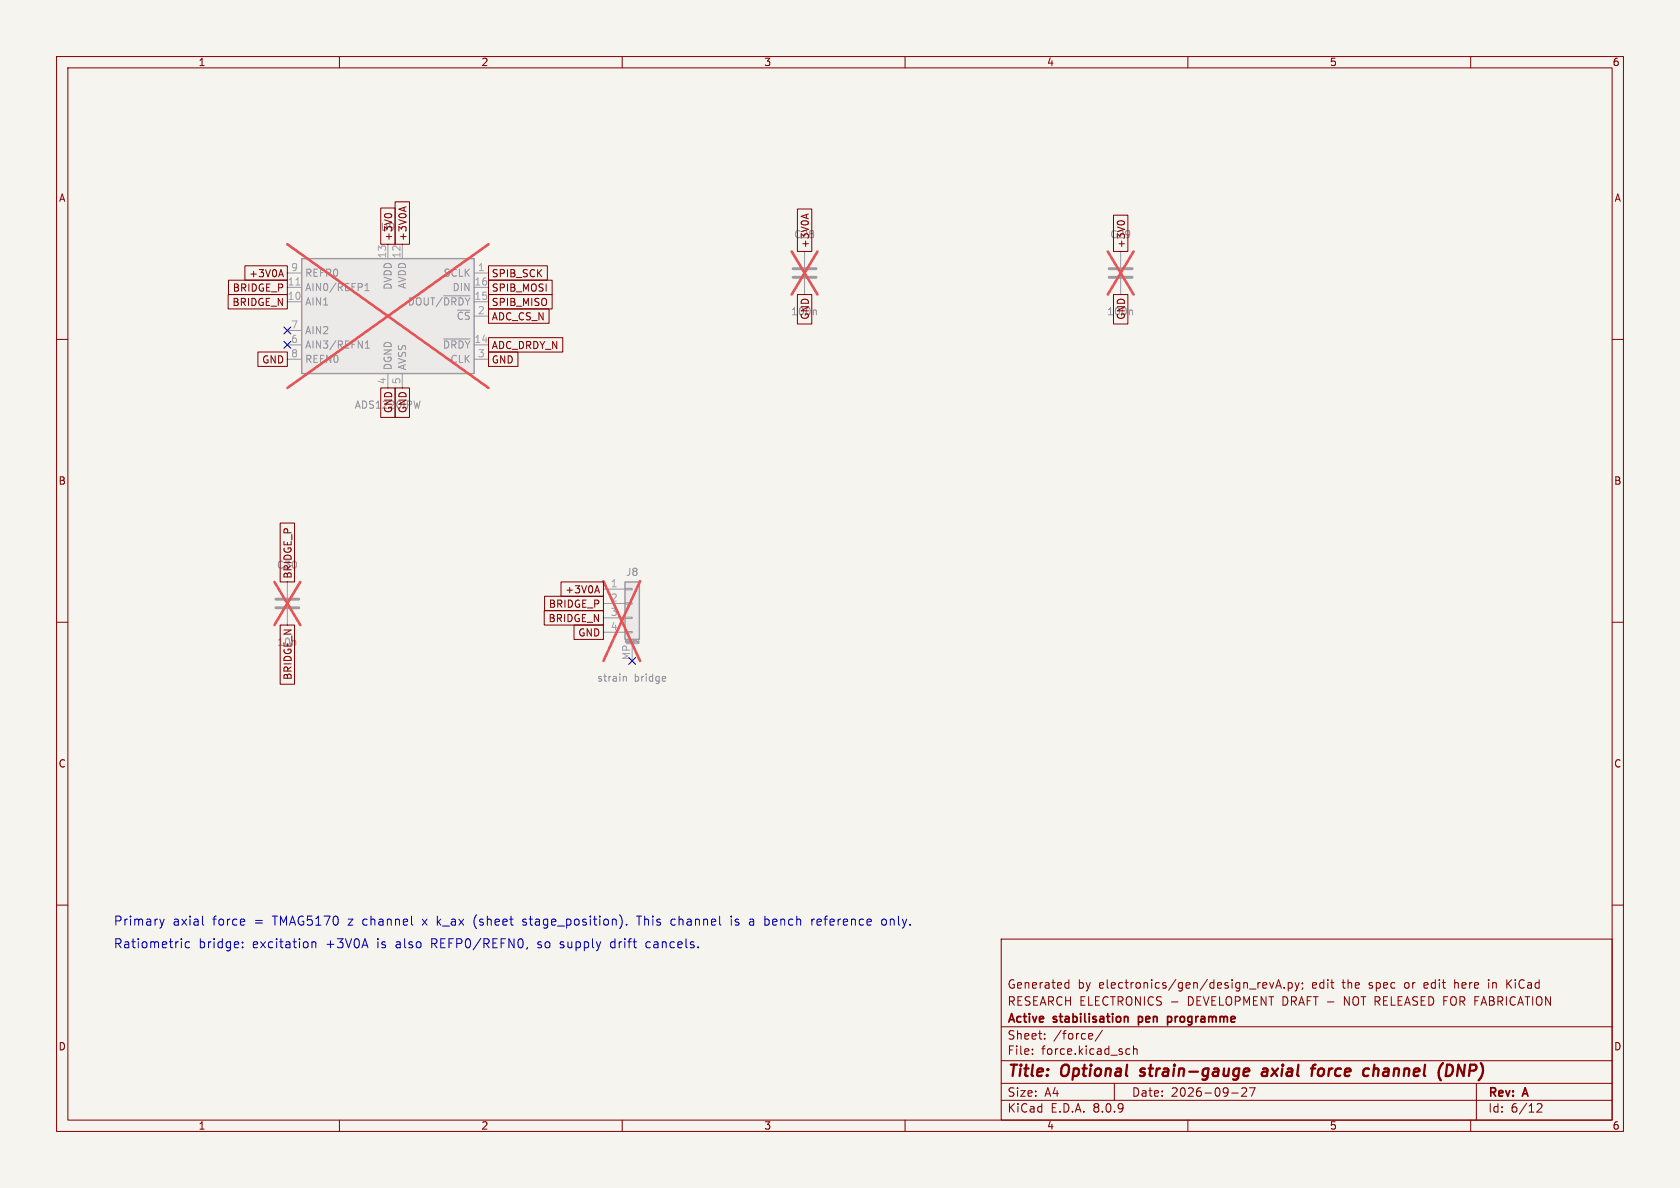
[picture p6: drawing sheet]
<svg xmlns="http://www.w3.org/2000/svg" width="297mm" height="210mm" viewBox="0 0 297 210" stroke-linecap="round" stroke-linejoin="round" font-family="sans-serif">
<path d="M0 0h297v210h-297z" fill="#f5f4ef" stroke="#f5f4ef" stroke-width=".18"/>
<g fill="none" stroke="#840000" stroke-width=".18">
<path d="M10 10h277v190h-277zM12 12h273v186h-273zM60 10v2M110 10v2M160 10v2M210 10v2M260 10v2M10 60h2M285 60h2M10 110h2M285 110h2M10 160h2"/>
<path d="M177 166h108v32h-108zM188.4 174.6h.6M188.4 173.8h.6M189 173.2v1.5M224.5 173.7l.3 1 .4-1M225.5 174.7l.5-1.5 .5 1.5M225.7 174.3h.7M227 174.6v.1M227.7 173.8l.5-.1 .3 .3v.4l-.2 .2h-.6M227.7 173.7v1.5M229 173.7l.3 1M229.3 174.7l-.1 .4-.2 .1"/>
<path d="M229.7 173.7l-.4 1M230.2 173.8v.1M230.3 174.6l-.1 .3M251.8 173.8v.8M252.5 174.1l-.8 .1M257.2 173.2v1.5M257.4 173.7l-.2 .1M263.2 173.2v.1M263.2 173.7v1M266.4 173.2v1.5M266.6 173.8l.6 .9M267.2 173.2l-.8 .9"/>
<path d="M285 160h2M60 198v2M110 198v2M160 198v2M177 194.5h108M177 191.5h108M177 187.5h108M177 181.5h108M182.5 186.3v.1M182.5 185.5v.1M184.7 183.6v.1M184.7 182.8v.1"/>
<path d="M192.7 182.7l.4 .1 .1 .3-.7 .1M193.1 183.6l-.4 .1M194.9 182.1l-1.3 2M197 191.5v3M199.2 186.3h.5M199.2 185.5h.5M200.4 185.5l.2-.1 .4 .1v.9M200.4 184.9v1.5M210 198v2M217.7 193.2h1.2M220.2 192.4l.2 .2-.1 .3-.8 .9h.9M220.9 192.3h1l-.7 1.5"/>
<path d="M260 198v2M261 191.5v6.5M271.7 195.2l.6-.1 .2 .1 .1 .3-.9 1.1h.9"/>
</g>
<g fill="none" stroke="#840000" stroke-width=".4">
<path d="M201.5 190.1l.2 .1M201.7 189l-.1 .3 .1 .1M220.2 188.9l.6 .1v.4l-.9 .1M220.6 190.1l-.5 .1M223.3 189l.2-.1 .5 .1M224.1 189.4h-.7a.4 .4 0 0 0-.3 .4 .4 .4 0 0 0 .2 .4l.7-.1M231.8 188.9h.7M232.6 188.2l-.4 .1-.1 .2M233.8 188.9a.62 .62 0 0 0-.8 .4v.7a.52 .52 0 0 0 .8 .1M243 188.2l-.3 2M243.6 189a.57 .57 0 0 0-.7 .1M255.1 187.9l-.1 .1"/>
<path d="M255.8 188.2h.5a1.08 1.08 0 0 1 .6 1.1 1.08 1.08 0 0 1-.8 .9h-.5"/>
</g>
<path d="M199 179.7l.3 .1 .1 .1v.8M201.3 179.7v1.5M201.4 179.7l-.1 .1M206.4 179.8l.4-.1 .3 .3M206.4 179.7v1.5M201.3 180.6l.1 .1M207.1 180.4l-.3 .3-.4-.1" fill="none" stroke="#840000" stroke-width=".3"/>
<path d="M110.5 102.9h2.5v10.1h-2.5z" fill="#ebeae8"/>
<g fill="none" stroke="#9c9b98" stroke-width=".18">
<path d="M142.2 44.5v2.7M142.2 49.3v2.8M198.1 44.5v2.7M198.1 49.3v2.8M50.8 102.9v2.8M50.8 107.7v2.8M106.7 104.1h3.8M106.7 106.7h3.8M106.7 109.2h3.8M106.7 111.8h3.8M110.5 111.6h1.3v.3h-1.3zM110.5 109.1h1.3v.2h-1.3z"/>
<path d="M110.5 106.6h1.3v.2h-1.3zM110.5 104h1.3v.3h-1.3zM110.7 113.8h2.1M111.8 113.8v3M112.8 113.7h.1M112.8 113.5l.1 .1M112.8 113.3v.1M112.8 113.3h.1M112.9 113.7h.1M112.9 113.3v.4"/>
</g>
<path d="M110.5 102.9h2.5v10.1h-2.5z" fill="none" stroke="#9c9b98" stroke-width=".25"/>
<path d="M144.1 54.8l.2 .2v.6M200 54.8l.2 .2v.6M110.2 119.6h.5v.8M117.5 119.6l.2 .3-.6 .1M117.6 120.4h-.1" fill="none" stroke="#939391" stroke-width=".18"/>
<path d="M140 44.4l4.5 7.7M144.5 44.4l-4.5 7.7M195.8 44.4l4.6 7.7M200.4 44.4l-4.6 7.7M48.5 102.9l4.6 7.6M53.1 102.9l-4.6 7.6M106.7 102.7l6.5 14.1M113.2 102.7l-6.5 14.1" fill="none" stroke="#e75356" stroke-width=".46"/>
<path d="M140.2 49h4.1M140.2 47.5h4.1M196.1 49h4.1M196.1 47.5h4.1M48.8 107.4h4M48.8 105.9h4" fill="none" stroke="#9c9b98" stroke-width=".51"/>
<path d="M53.3 45.7h30.5v20.3h-30.5z" fill="#ebeae8"/>
<path d="M53.3 45.7h30.5v20.3h-30.5z" fill="none" stroke="#9c9b98" stroke-width=".25"/>
<g fill="none" stroke="#9c9b98" stroke-width=".18">
<path d="M50.8 48.3h2.5M50.8 53.3h2.5M50.8 50.8h2.5M50.8 58.4h2.5M68.6 43.2v2.5M71.1 43.2v2.5M83.8 48.3h2.6M83.8 53.3h2.6M83.8 50.8h2.6M83.8 55.9h2.6M50.8 61h2.5M50.8 63.5h2.5"/>
<path d="M68.6 66v2.6M71.1 66v2.6M83.8 61h2.6M83.8 63.5h2.6"/>
</g>
<path d="M64.5 51.4h.8M64.5 50.5l.4-.4v1.3M78.4 59.9h4.7M78.4 52.3h4.7M64.6 61.5h.7M64.6 60.6l.4-.3v1.2M74.3 70.9l-.3 1.3" fill="none" stroke="#939391" stroke-width=".18"/>
<path d="M52.3 50.4h.7" fill="none" stroke="#a5a4a2" stroke-width=".18"/>
<path d="M50.8 43.2l35.6 25.4M86.4 43.2l-35.6 25.4" fill="none" stroke="#e75356" stroke-width=".46"/>
<g fill="none" stroke="#840000" stroke-width=".18">
<path d="M67.3 36.8h2.6v6.4h-2.6zM68 38.1a.79 .79 0 0 1 1.3 0M69.8 35.7h2.6v7.5h-2.6zM71.4 36.7v.6M71.8 36.6l-1.3 .4M141 36.9h2.5v7.6h-2.5zM142.5 37.9v.7M142.9 37.8l-1.3 .4M196.8 38h2.6v6.5h-2.6zM197.5 39.3a.79 .79 0 0 1 1.3 0M40.3 52.1h10.5v2.5h-10.5zM40.4 49.5h10.4v2.6h-10.4z"/>
<path d="M43.3 47h7.5v2.5h-7.5zM49.4 48.6h.6M49.7 47.7l.4 1.2M86.4 47h10.4v2.5h-10.4zM86.4 59.7h13.1v2.5h-13.1zM86.4 52.1h11.2v2.5h-11.2zM86.4 49.5h11.2v2.6h-11.2zM86.4 54.6h10.7v2.6h-10.7zM141 52.1h2.5v5.2h-2.5zM196.8 52.1h2.6v5.2h-2.6zM45.6 62.2h5.2v2.6h-5.2zM67.3 68.6h2.6v5.2h-2.6z"/>
<path d="M69.8 68.6h2.6v5.2h-2.6zM86.4 62.2h5.2v2.6h-5.2zM49.5 92.5h2.6v10.4h-2.6zM49.5 110.5h2.6v10.5h-2.6zM96.2 107.9h10.5v2.6h-10.5zM96.3 105.4h10.4v2.6h-10.4zM99.2 102.9h7.5v2.5h-7.5zM101.5 110.5h5.2v2.5h-5.2zM105.3 104.4h.6M105.6 103.5l.4 1.3"/>
</g>
<g fill="none" stroke="#0000c2" stroke-width=".18">
<path d="M28.3 162.5l.3 1M28.6 163.5l-.2 .5M29 162.5l-.4 1M32.1 165.9v.2M32.1 166.5v1M33.5 166.6l-.4-.1-.4 .3v.4l.2 .3h.6M35.8 161.9v1.4l.2 .2M42.9 167.4v.1M42.9 166.6v.1M55.1 166.6l.3-.1 .4 .1v.9M55.1 166.5v1M83.9 162.2l-.1 .6 .1 .9"/>
<path d="M92.4 163.5h.5M92.9 162.5h-.3l-.2 .2 .1 .2 .4 .1M93.2 167.5l-.1 .3M108.1 166.6l-.2 .2v.4l.2 .3M109.6 161.8a1.88 1.88 0 0 1 0 2.3M110.8 163.4v.1M112.5 161.9h.9M113 161.9v1.6M114.5 166.5l-.3 .3v.4l.3 .3M118.6 163.2l.2 .3h.4M119.2 162.5h-.3l-.3 .3M129.3 161.9v.2"/>
<path d="M129.3 162.5v1M132.7 162.5h.3l.2 .2v.8M133.2 163.5h-.5M133.2 162.9h-.5M135.9 162.6v.8M143.5 162.5v1M144 162.5l-.3 .1-.2 .2M144.7 162.5l-.3 .2v.6l.3 .2M145.2 162.9l-.8 .1M155.9 162.6l.3-.1 .4 .1 .1 .6-.1 .3h-.4l-.3-.1z"/>
</g>
<path d="M50.2 57.8l1.2 1.2M51.4 57.8l-1.2 1.2M50.2 60.4l1.2 1.2M51.4 60.4l-1.2 1.2M111.2 116.2l1.2 1.2M112.4 116.2l-1.2 1.2" fill="none" stroke="#000084" stroke-width=".18"/>
<g font-size="2.8" fill="#840000">
<text x="178" y="190.9">Title:</text>
<text x="187.7" y="190.9">Optional</text>
<text x="202.5" y="190.9">strain-gauge</text>
<text x="224.8" y="190.9">axial</text>
<text x="234.3" y="190.9">force</text>
<text x="244.3" y="190.9">channel</text>
<text x="258.3" y="190.9">(DNP)</text>
</g>
<g font-size="2.2" fill="#0000c2">
<text x="20" y="163.8">Primary</text>
<text x="20" y="167.8">Ratiometric</text>
<text x="30.5" y="163.8">axial</text>
<text x="35.1" y="167.8">bridge:</text>
<text x="37.6" y="163.8">force</text>
<text x="44.7" y="167.8">excitation</text>
<text x="45.1" y="163.8">=</text>
<text x="48.4" y="163.8">TMAG5170</text>
<text x="57.7" y="167.8">+3V0A</text>
<text x="61.9" y="163.8">z channel</text>
<text x="66.9" y="167.8">is</text>
<text x="70.3" y="167.8">also</text>
<text x="75.3" y="163.8">x k_ax</text>
<text x="76.7" y="167.8">REFP0/REFN0,</text>
<text x="84.5" y="163.8">(sheet</text>
<text x="93.4" y="163.8">stage_position).</text>
<text x="95.6" y="167.8">so</text>
<text x="99.7" y="167.8">supply</text>
<text x="108.8" y="167.8">drift</text>
<text x="113.8" y="163.8">This</text>
<text x="115.2" y="167.8">cancels.</text>
<text x="119.9" y="163.8">channel</text>
<text x="130.6" y="163.8">is</text>
<text x="134" y="163.8">a</text>
<text x="136.8" y="163.8">bench</text>
<text x="145.2" y="163.8">reference</text>
<text x="157.8" y="163.8">only.</text>
</g>
<g font-size="2.1" fill="#840000">
<text x="178" y="178">RESEARCH ELECTRONICS -</text>
<text x="178" y="175">Generated</text>
<text x="190.5" y="175">by</text>
<text x="194.3" y="175">electronics/gen/design_revA.py;</text>
<text x="210.1" y="178">DEVELOPMENT DRAFT -</text>
<text x="232.1" y="175">edit</text>
<text x="237.6" y="175">the</text>
<text x="238.2" y="178">NOT RELEASED FOR FABRICATION</text>
<text x="242.4" y="175">spec</text>
<text x="248.9" y="175">or</text>
<text x="252.5" y="175">edit</text>
<text x="258" y="175">here</text>
<text x="264.1" y="175">in</text>
<text x="267.5" y="175">KiCad</text>
<text x="178" y="184">Sheet:</text>
<text x="178" y="181.2">Active</text>
<text x="186.2" y="184">/force/</text>
<text x="186.3" y="181.2">stabilisation</text>
<text x="201.9" y="181.2">pen</text>
<text x="207.7" y="181.2">programme</text>
<text x="178" y="186.7">File:</text>
<text x="184.1" y="186.7">force.kicad_sch</text>
<text x="178" y="196.9">KiCad</text>
<text x="178" y="194.1">Size:</text>
<text x="184.7" y="194.1">A4</text>
<text x="185.7" y="196.9">E.D.A.</text>
<text x="193.3" y="196.9">8.0.9</text>
<text x="200" y="194.1">Date:</text>
<text x="207" y="194.1">2026-09-27</text>
<text x="263" y="194.3">Rev:</text>
<text x="263" y="196.9">Id:</text>
<text x="267.1" y="196.9">6/12</text>
<text x="269.4" y="194.3">A</text>
</g>
<g font-size="1.8" fill="#840000">
<text x="35" y="11.9">1</text>
<text x="85" y="11.9">2</text>
<text x="135" y="11.9">3</text>
<text x="185" y="11.9">4</text>
<text x="235" y="11.9">5</text>
<text x="285" y="11.9">6</text>
<text x="10.3" y="35.9">A</text>
<text x="285.3" y="35.9">A</text>
<text x="67.2" y="41">U9</text>
<text x="69.5" y="42.7" transform="rotate(-90 69.5 42.7)">+3V0</text>
<text x="72.1" y="42.7" transform="rotate(-90 72.1 42.7)">+3V0A</text>
<text x="140.3" y="42.3">C28</text>
<text x="143.2" y="44" transform="rotate(-90 143.2 44)">+3V0A</text>
<text x="196.2" y="42.3">C29</text>
<text x="199.1" y="44" transform="rotate(-90 199.1 44)">+3V0</text>
<text x="41" y="51.8">BRIDGE_P</text>
<text x="44" y="49.2">+3V0A</text>
<text x="86.8" y="49.2">SPIB_SCK</text>
<text x="86.8" y="51.8">SPIB_MOSI</text>
<text x="41" y="54.3">BRIDGE_N</text>
<text x="86.8" y="54.3">SPIB_MISO</text>
<text x="86.8" y="56.8">ADC_CS_N</text>
<text x="139.7" y="55.9">100n</text>
<text x="143.2" y="56.6" transform="rotate(-90 143.2 56.6)">GND</text>
<text x="195.6" y="55.9">100n</text>
<text x="199.1" y="56.6" transform="rotate(-90 199.1 56.6)">GND</text>
<text x="46.3" y="64.5">GND</text>
<text x="86.8" y="61.9">ADC_DRDY_N</text>
<text x="86.8" y="64.5">GND</text>
<text x="69.5" y="73.1" transform="rotate(-90 69.5 73.1)">GND</text>
<text x="72.1" y="73.1" transform="rotate(-90 72.1 73.1)">GND</text>
<text x="10.3" y="85.9">B</text>
<text x="285.3" y="85.9">B</text>
<text x="48.9" y="100.7">C30</text>
<text x="51.8" y="102.4" transform="rotate(-90 51.8 102.4)">BRIDGE_P</text>
<text x="96.9" y="107.6">BRIDGE_P</text>
<text x="99.8" y="105.1">+3V0A</text>
<text x="96.9" y="110.2">BRIDGE_N</text>
<text x="102.1" y="112.7">GND</text>
<text x="48.9" y="114.4">10n</text>
<text x="51.8" y="120.3" transform="rotate(-90 51.8 120.3)">BRIDGE_N</text>
<text x="10.3" y="135.9">C</text>
<text x="285.3" y="135.9">C</text>
<text x="10.3" y="185.9">D</text>
<text x="285.3" y="185.9">D</text>
<text x="35" y="199.9">1</text>
<text x="85" y="199.9">2</text>
<text x="135" y="199.9">3</text>
<text x="185" y="199.9">4</text>
<text x="235" y="199.9">5</text>
<text x="285" y="199.9">6</text>
</g>
<g font-size="1.8" fill="#a5a4a2">
<text x="68.3" y="45.8" transform="rotate(-90 68.3 45.8)">13</text>
<text x="70.9" y="45.8" transform="rotate(-90 70.9 45.8)">12</text>
<text x="50.8" y="53.1">10</text>
<text x="50.8" y="50.5">11</text>
<text x="51.4" y="48">9</text>
<text x="83.8" y="53.1">15</text>
<text x="83.8" y="50.5">16</text>
<text x="84.4" y="48">1</text>
<text x="51.4" y="58.2">7</text>
<text x="84.4" y="55.6">2</text>
<text x="51.4" y="60.7">6</text>
<text x="51.4" y="63.2">8</text>
<text x="83.8" y="60.7">14</text>
<text x="84.4" y="63.2">3</text>
<text x="68.3" y="68" transform="rotate(-90 68.3 68)">4</text>
<text x="70.9" y="68" transform="rotate(-90 70.9 68)">5</text>
<text x="107.9" y="103.9">1</text>
<text x="107.9" y="106.4">2</text>
<text x="107.9" y="109">3</text>
<text x="107.9" y="111.5">4</text>
<text x="111.5" y="116.8" transform="rotate(-90 111.5 116.8)">MP</text>
</g>
<g font-size="1.8" fill="#939391">
<text x="53.8" y="51.7">AIN0/REFP1</text>
<text x="53.8" y="49.1">REFP0</text>
<text x="69.4" y="51.3" transform="rotate(-90 69.4 51.3)">DVDD</text>
<text x="72" y="51.1" transform="rotate(-90 72 51.1)">AVDD</text>
<text x="78.3" y="49.1">SCLK</text>
<text x="79.9" y="51.7">DIN</text>
<text x="53.8" y="54.2">AIN1</text>
<text x="53.8" y="59.3">AIN2</text>
<text x="72" y="54.2">DOUT/~{DRDY}</text>
<text x="80.6" y="56.7">~{CS}</text>
<text x="53.8" y="61.8">AIN3/REFN1</text>
<text x="53.8" y="64.4">REFN0</text>
<text x="69.4" y="65.5" transform="rotate(-90 69.4 65.5)">DGND</text>
<text x="72" y="65.5" transform="rotate(-90 72 65.5)">AVSS</text>
<text x="78.2" y="61.8">~{DRDY}</text>
<text x="79.5" y="64.4">CLK</text>
<text x="62.6" y="72.4">ADS1220IPW</text>
<text x="110.6" y="102">J8</text>
<text x="105.5" y="120.7">strain</text>
<text x="112.1" y="120.7">bridge</text>
</g>
<text font-size=".5" fill="#9c9b98" x="110.4" y="113.7">Mounting</text>
</svg>
